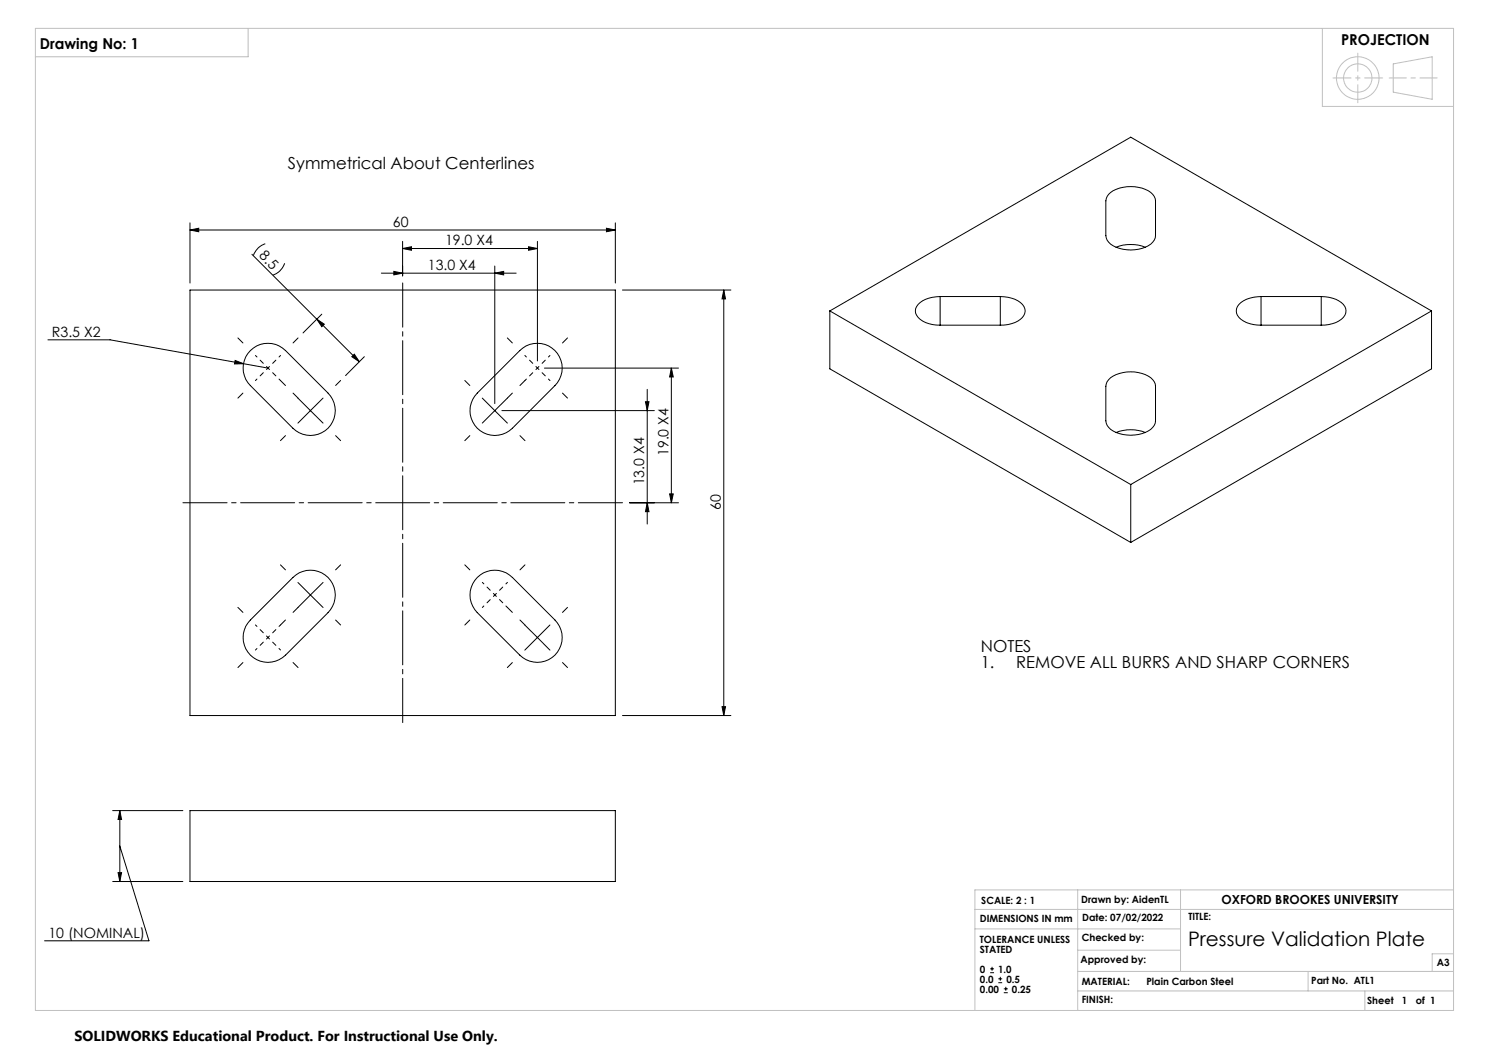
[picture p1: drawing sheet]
<svg xmlns="http://www.w3.org/2000/svg" width="420mm" height="297mm" viewBox="0 0 420 297" stroke-linecap="round" stroke-linejoin="round" font-family="sans-serif">
<g fill="none" stroke="#000" stroke-width=".28">
<path d="M312.7 54.8a10 10 0 0 1 12.5 0l.7 1.3v.6v9.8a4.4 4.4 0 0 1-3.8 3.6 9.9 9.9 0 0 1-9.4-1.8l-.4-.6-.4-1.2v-9.8l.4-1.3zM53.6 64.9l2.5-.5v1zM53.6 62.9v16.9M53.6 64.9h120M71 71.7l30.4 30.3M74.8 68.8l-2 1.1-1.4 2.2M80.3 74.3l-.7 1.4-.7 .7-2 1.2M107.6 77h38M111.1 76.5l2.5 .5-2.5 .5zM113.6 70.1l2.5-.5v1zM113.6 68.1v9.7M113.6 70.1h38"/>
<path d="M139.6 77l2.5-.5v1zM139.6 75v38.8M149.1 69.6l2.5 .5-2.5 .5zM151.6 68.1v33.7M171.1 64.4l2.5 .5-2.5 .5zM173.6 62.9v16.9M314.8 69.7a11.3 11.3 0 0 1 8.2 0M13.5 95.8h17.5l37.7 6.8M53.6 81.8h120v120h-120zM70.6 98.9a7 7 0 0 1 9.9 0l12 12a7 7 0 0 1 0 9.9 7 7 0 0 1-9.9 0l-12-12a7 7 0 0 1 0-9.9zM89.4 90l2.1 1.4-.7 .7zM90.8 88.6l-5.3 5.3"/>
<path d="M146.6 98.9a7 7 0 0 1 9.9 0 7 7 0 0 1 0 9.9l-12 12a7 7 0 0 1-9.9 0 7 7 0 0 1 0-9.9zM175.6 81.8h30.6M204.2 81.8l.4 2.5h-.9zM204.2 81.8v120M234.1 87.7l84.8 49M234.1 87.7l84.8-49 84.9 49M234.1 87.7v16.3l84.8 49M265.2 83.6a7.6 7.6 0 0 0-6.6 2.9 2.88 2.88 0 0 0 1.6 4.1 9.7 9.7 0 0 0 5 1.1M265.2 91.7h17M265.2 83.6h17M265.2 83.6v8.1M282.2 83.6a7.7 7.7 0 0 1 6.6 2.9 2.95 2.95 0 0 1-1.7 4.1l-.8 .4a10.4 10.4 0 0 1-4.1 .7"/>
<path d="M282.2 83.6v8.1M355.7 83.6a7.7 7.7 0 0 0-6.7 2.9 2.94 2.94 0 0 0 1.8 4.1 9.7 9.7 0 0 0 4.9 1.1M355.7 91.7h17M355.7 83.6h17M355.7 83.6v8.1M372.7 83.6a7.7 7.7 0 0 1 6.6 2.9 2.94 2.94 0 0 1-1.7 4.1 9.7 9.7 0 0 1-4.9 1.1M372.7 83.6v8.1M403.8 87.7l-84.9 49M403.8 87.7v16.3l-84.9 49M66.3 101.7l2.4 .9-2.6 .1zM68.7 102.6l6.9 1.2M84 112.3l3.6 3.5"/>
<path d="M87.6 115.8l-3.6 3.5M87.6 115.8l3.5 3.5M91.1 112.3l-3.5 3.5M99.2 100.6l.7-.7 1.5 2.1zM102.8 100.6l-5.3 5.3M136 112.3l3.6 3.5M139.6 115.8l-3.6 3.5M139.6 115.8l3.5 3.5M141.6 115.8h43M143.1 112.3l-3.5 3.5M153.6 103.8h37.8M182.1 113.3h1l-.5 2.5z"/>
<path d="M182.6 109.8v38M189.4 103.8v38M189.4 103.8l.5 2.5h-1zM312.7 107.1a9.8 9.8 0 0 1 12.5 0l.7 1.2v.6v9.8a4.4 4.4 0 0 1-3.8 3.6 9.9 9.9 0 0 1-9.4-1.8l-.4-.5-.4-1.3v-9.8l.4-1.2zM188.9 139.3h1l-.5 2.5zM314.8 122a11.3 11.3 0 0 1 8.2 0M318.9 136.7v16.3M177.6 141.8h13.8M182.6 141.8l.5 2.5h-1zM70.6 174.9l12-12a7 7 0 0 1 9.9 0 7 7 0 0 1 0 9.9l-12 12a7 7 0 0 1-9.9 0 7 7 0 0 1 0-9.9zM84 164.3l3.6 3.5M87.6 167.8l-3.6 3.5"/>
<path d="M87.6 167.8l3.5 3.5M91.1 164.3l-3.5 3.5M134.6 162.9a7 7 0 0 1 9.9 0l12 12a7 7 0 0 1 0 9.9 7 7 0 0 1-9.9 0l-12-12a7 7 0 0 1 0-9.9zM148 176.3l7.1 7.1M155.1 176.3l-7.1 7.1M203.7 199.3h.9l-.4 2.5zM175.6 201.8h30.6M31.8 228.6h19.8M33.8 228.6l.5 2.5h-1zM33.8 228.6v20M33.8 238.6l8.2 26.8h-29.4M53.6 228.6h120v20h-120z"/>
<path d="M31.8 248.6h19.8M33.3 246.1h1l-.5 2.5zM279.3 274.4h1.1M279.3 273.3h1.1M279.8 272.7v1.1M281.6 277.2h1.1M281.6 276.1h1.1M282.2 275.5v1.1M283.1 280h1.2M283.1 278.9h1.2M283.7 278.3v1.1"/>
</g>
<g fill="none" stroke="#c0c0c0" stroke-width=".28">
<path d="M10 8h400v277h-400zM70 8v8h-60M373 8v22h37M393 18l11-2v12l-11-2zM275 256.5h135M304 251v34M333 251v23M410 251h-135v34M275 262h58M304 274h106M304 279.5h106M304 268h29"/>
<path d="M369 274v5.5M385 279.5v5.5M410 269h-6v5"/>
<circle cx="383" cy="22" r="6"/>
<circle cx="383" cy="22" r="4"/>
</g>
<path d="M113.6 79.8v124M175.6 141.8h-124" fill="none" stroke="#000" stroke-width=".28" stroke-dasharray="15.2 1.3 1.3 1.3" stroke-dashoffset="2.8"/>
<g fill="none" stroke="#000" stroke-width=".28" stroke-dasharray="15.2 1.3 1.3 1.3">
<path d="M68.5 96.7l-1.4-1.4M82.7 96.7l1.4-1.4M144.5 96.7l-1.4-1.4M158.7 96.7l1.4-1.4M68.5 110.9l-1.4 1.4M80.5 108.7l-1.4-1.4M82.7 110.9l1.4 1.4M94.7 108.7l1.4-1.4M132.5 108.7l-1.4-1.4M144.5 110.9l-1.4 1.4M146.7 108.7l1.4-1.4M158.7 110.9l1.4 1.4"/>
<path d="M80.5 122.9l-1.4 1.4M94.7 122.9l1.4 1.4M132.5 122.9l-1.4 1.4M146.7 122.9l1.4 1.4M68.5 172.7l-1.4-1.4M80.5 174.9l-1.4 1.4M80.5 160.7l-1.4-1.4M82.7 172.7l1.4-1.4M94.7 174.9l1.4 1.4M94.7 160.7l1.4-1.4M132.5 160.7l-1.4-1.4M132.5 174.9l-1.4 1.4"/>
<path d="M144.5 172.7l-1.4-1.4M146.7 174.9l1.4 1.4M146.7 160.7l1.4-1.4M158.7 172.7l1.4-1.4M68.5 186.9l-1.4 1.4M82.7 186.9l1.4 1.4M144.5 186.9l-1.4 1.4M158.7 186.9l1.4 1.4"/>
</g>
<g fill="none" stroke="#000" stroke-width=".28" stroke-dasharray="15.2 1.3 1.3 1.3" stroke-dashoffset="14.6">
<path d="M75.6 103.8l-3.5-3.5M75.6 103.8l-3.5 3.5M75.6 103.8l3.5 3.5M75.6 103.8l3.5-3.5M151.6 103.8l-3.5-3.5M151.6 103.8l-3.5 3.5M151.6 103.8l3.5 3.5M151.6 103.8l3.5-3.5M75.6 179.8l-3.5 3.5M75.6 179.8l3.5 3.5M75.6 179.8l3.5-3.5M75.6 179.8l-3.5-3.5"/>
<path d="M139.6 167.8l-3.5-3.5M139.6 167.8l-3.5 3.5M139.6 167.8l3.5 3.5M139.6 167.8l3.5-3.5"/>
</g>
<path d="M383 15v14M390 22h-14" fill="none" stroke="#c0c0c0" stroke-width=".28" stroke-dasharray="15.2 1.3 1.3 1.3" stroke-dashoffset="10.1"/>
<path d="M391.8 22h13.6" fill="none" stroke="#c0c0c0" stroke-width=".28" stroke-dasharray="15.2 1.3 1.3 1.3" stroke-dashoffset="10.4"/>
<g fill="#000">
<path d="M171.1 64.4l2.5 .5-2.5 .5zM53.6 64.9l2.5-.5v1zM139.6 77l2.5-.5v1zM111.1 76.5l2.5 .5-2.5 .5zM149.1 69.6l2.5 .5-2.5 .5zM113.6 70.1l2.5-.5v1z"/>
<path d="M89.4 90l2.1 1.4-.7 .7zM99.2 100.6l.7-.7 1.5 2.1z"/>
<path d="M204.2 81.8l.4 2.5h-.9zM203.7 199.3h.9l-.4 2.5z"/>
<path d="M66.3 101.7l-.2 1 2.6-.1zM33.8 228.6l.5 2.5h-1zM33.3 246.1h1l-.5 2.5z"/>
<path d="M182.6 141.8l.5 2.5h-1zM182.1 113.3h1l-.5 2.5zM188.9 139.3h1l-.5 2.5zM189.4 103.8l.5 2.5h-1z"/>
</g>
<text font-size="5.6" x="335.1" y="266.7">Pressure Validation Plate</text>
<g font-size="4.7">
<text x="81.2" y="47.7">Symmetrical About Centerlines</text>
<text x="276.6" y="183.8">NOTES</text>
<text x="276.6" y="188.4">1.</text>
<text x="286.6" y="188.4">REMOVE ALL BURRS AND SHARP CORNERS</text>
</g>
<g font-size="4.2">
<text x="11.3" y="13.8">Drawing No: 1</text>
<text x="378.3" y="12.6">PROJECTION</text>
</g>
<text font-size="4.1" x="21" y="293.7">SOLIDWORKS Educational Product. For Instructional Use Only.</text>
<g font-size="4">
<text x="110.8" y="64">60</text>
<text x="125.5" y="69.2">19.0 X4</text>
<text x="72.9" y="72.3" transform="rotate(45 72.9 72.3)">8.5</text>
<text x="120.7" y="76.2">13.0 X4</text>
<text x="14.6" y="95">R3.5 X2</text>
<text x="188.5" y="128.7" transform="rotate(-90 188.5 128.7)">19.0 X4</text>
<text x="181.7" y="136.9" transform="rotate(-90 181.7 136.9)">13.0 X4</text>
<text x="203.3" y="143.8" transform="rotate(-90 203.3 143.8)">60</text>
<text x="13.7" y="264.5">10 (NOMINAL)</text>
</g>
<text font-size="3.5" x="344.5" y="255.1">OXFORD BROOKES UNIVERSITY</text>
<g font-size="2.8">
<text x="276.8" y="254.9">SCALE: 2 : 1</text>
<text x="305" y="254.7">Drawn by: AidenTL</text>
<text x="276.4" y="259.9">DIMENSIONS IN mm</text>
<text x="305.3" y="259.8">Date: 07/02/2022</text>
<text x="335.2" y="259.6">TITLE:</text>
<text x="276.4" y="265.9">TOLERANCE UNLESS</text>
<text x="276.4" y="268.7">STATED</text>
<text x="305.1" y="265.5">Checked by:</text>
<text x="276.4" y="274.3">0</text>
<text x="281.6" y="274.3">1.0</text>
<text x="304.8" y="271.7">Approved by:</text>
<text x="405.3" y="272.6">A3</text>
<text x="276.4" y="280">0.00</text>
<text x="276.4" y="277.1">0.0</text>
<text x="283.9" y="277.1">0.5</text>
<text x="285.4" y="280">0.25</text>
<text x="305.1" y="277.8">MATERIAL:</text>
<text x="323.4" y="277.8">Plain Carbon Steel</text>
<text x="369.9" y="277.5">Part No. ATL1</text>
<text x="305.1" y="282.9">FINISH:</text>
<text x="385.6" y="283.2">Sheet</text>
<text x="395.5" y="283.2">1</text>
<text x="399.3" y="283.2">of 1</text>
</g>
</svg>
